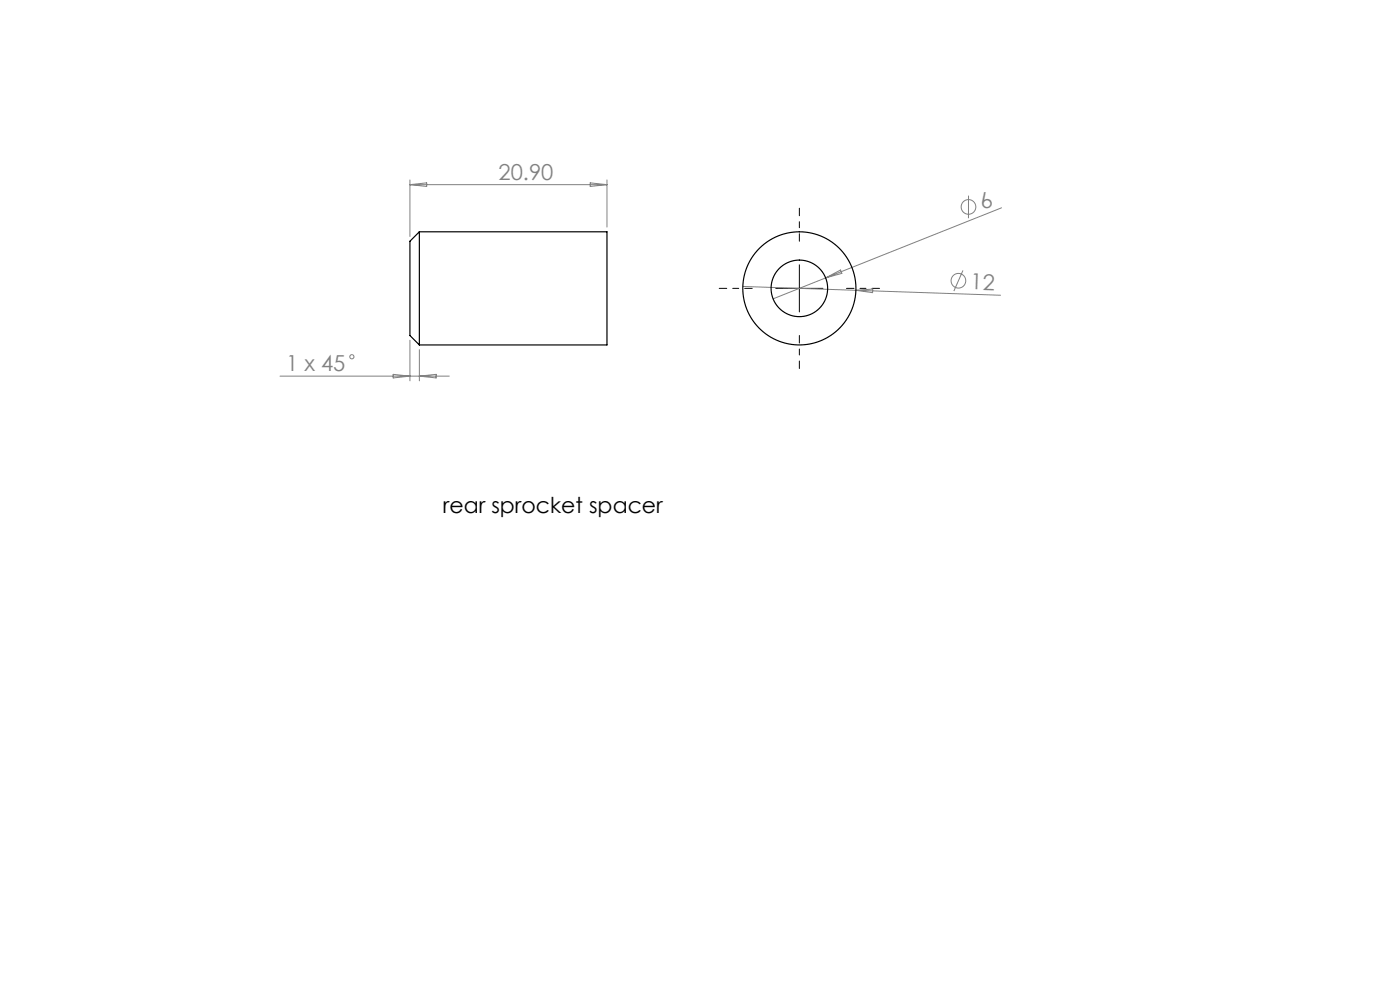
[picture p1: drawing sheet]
<svg xmlns="http://www.w3.org/2000/svg" width="297mm" height="210mm" viewBox="0 0 297 210" stroke-linecap="round" stroke-linejoin="round" font-family="sans-serif">
<g fill="none" stroke="#808080" stroke-width=".21">
<path d="M87 38.2v12M87 39.2h41.8M87 39.2l3.5-.4v.8zM125.2 38.8l3.6 .4-3.6 .4zM128.8 38.2v10M175.2 58.9l-11.2 4.5M175.2 58.9l3.1-1.6 .3 .7zM204.3 57.4l-1.9 4.3M205.5 41.5v4.8M212.5 44.1l-37.3 14.8M59.4 79.8h35.9M83.4 79.4l3.6 .4-3.6 .4z"/>
<path d="M87 72.2v8.6M89 74.2v6.6M89 79.8l3.5-.4v.8zM157.6 60.8l24 .8M181.6 61.6l30.7 1M181.6 61.6l3.5-.3v.8z"/>
<circle cx="203.3" cy="59.6" r="1.56"/>
<circle cx="205.5" cy="43.9" r="1.56"/>
<circle cx="74.6" cy="75.7" r=".44"/>
</g>
<path d="M169.6 51.2v-7M159.6 61.2h-7M169.6 71.2v7M179.6 61.2h7" fill="none" stroke="#000" stroke-width=".21" stroke-dasharray="15.2 1.3 1.3 1.3" stroke-dashoffset="13.6"/>
<path d="M169.6 56.2v10M164.6 61.2h10" fill="none" stroke="#000" stroke-width=".21"/>
<g fill="none" stroke="#000" stroke-width=".25">
<path d="M89 49.2v24M89 49.2h39.8v24h-39.8M89 49.2l-2 2v20l2 2"/>
<circle cx="169.6" cy="61.2" r="12"/>
<circle cx="169.6" cy="61.2" r="6"/>
</g>
<g font-size="4.7" fill="#808080">
<text x="105.8" y="38.2">20.90</text>
<text x="208.5" y="44.5" transform="rotate(-22 208.5 44.5)">6</text>
<text x="205.8" y="61.4" transform="rotate(2 205.8 61.4)">12</text>
<text x="60.7" y="78.7">1 x 45</text>
</g>
<text font-size="4.7" x="93.9" y="108.8">rear sprocket spacer</text>
</svg>
